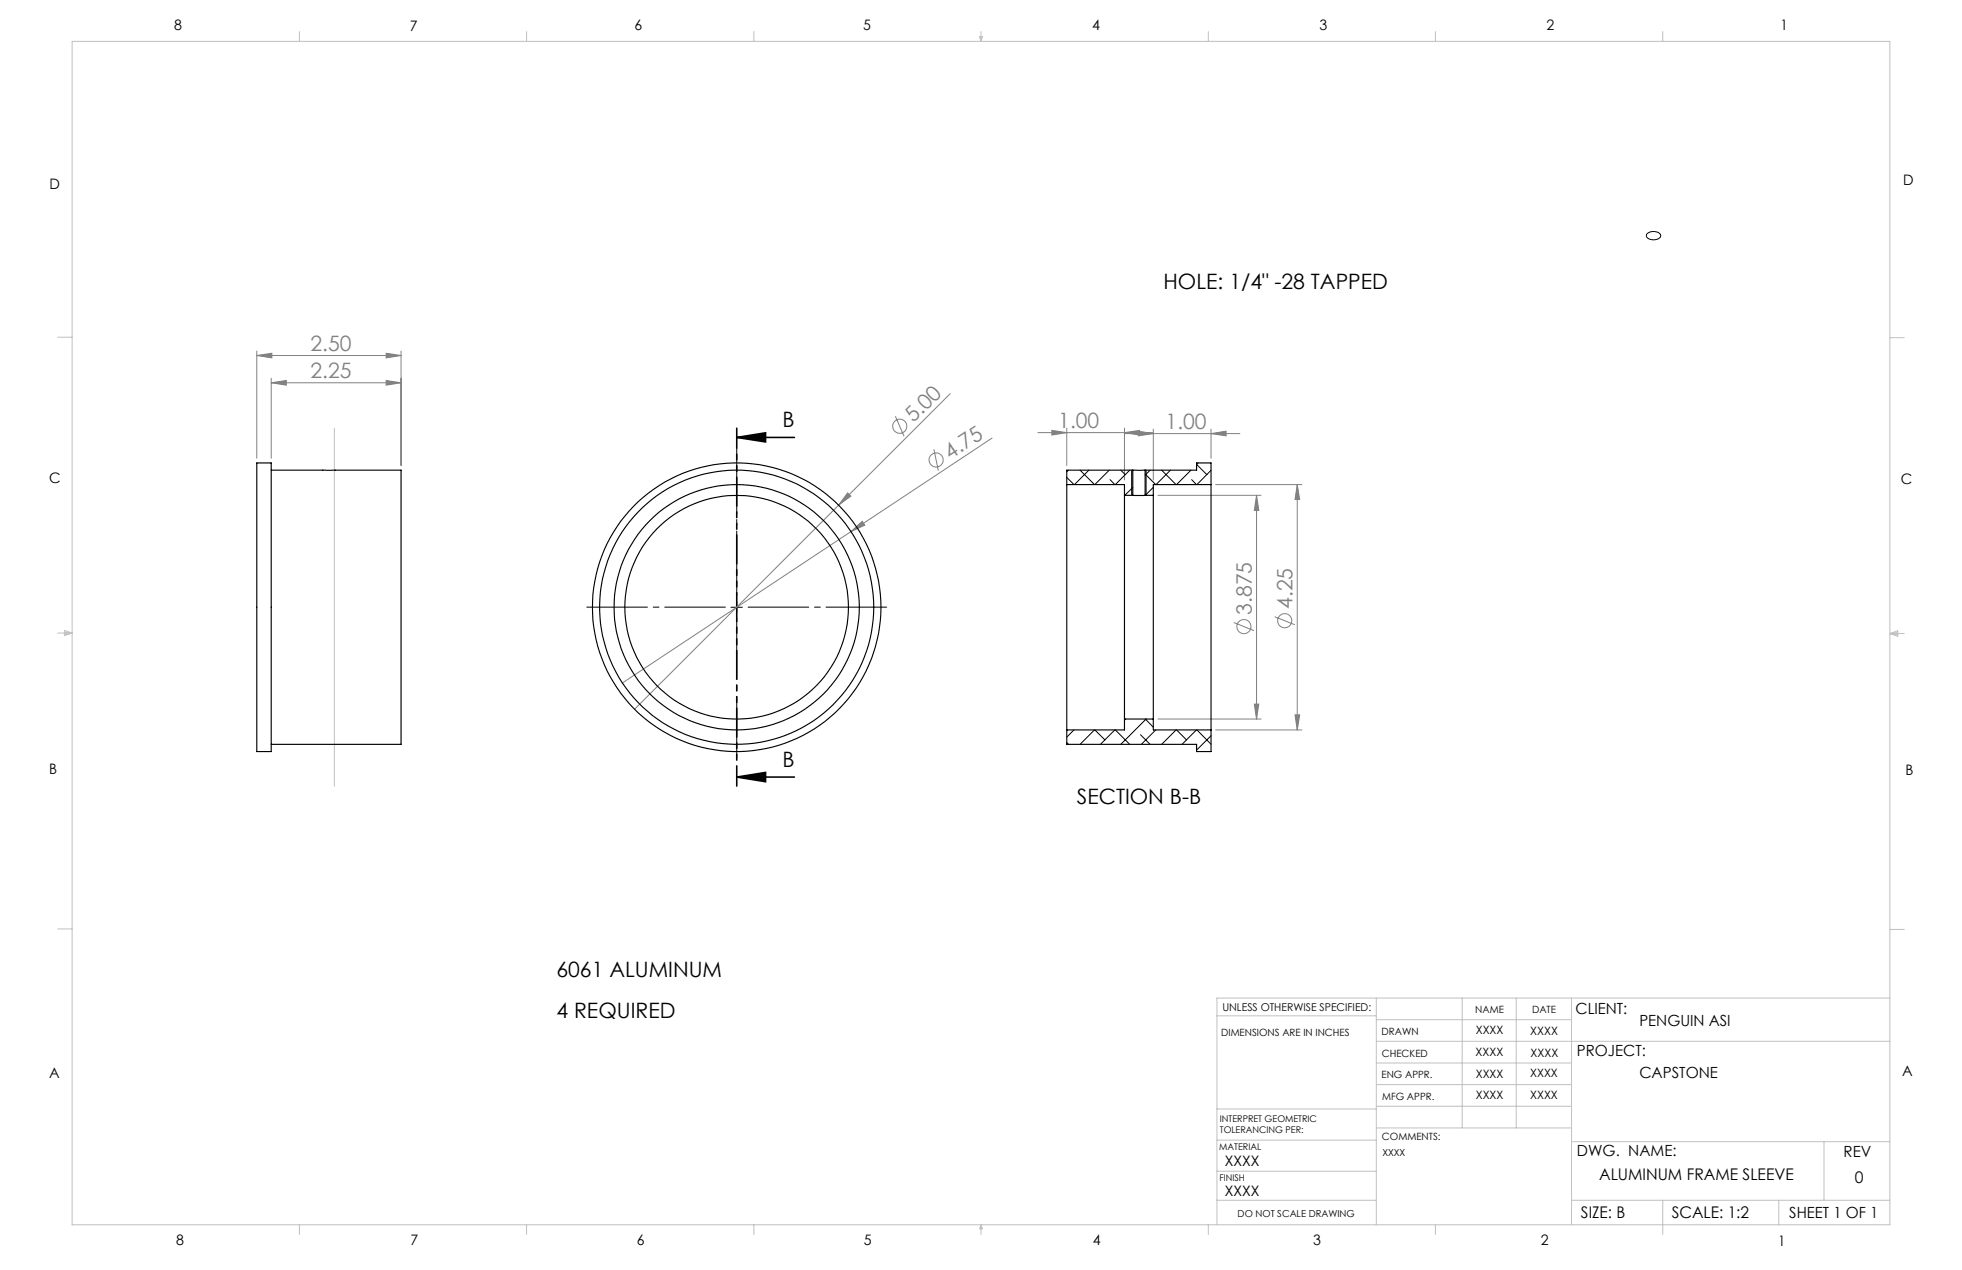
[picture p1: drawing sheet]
<svg xmlns="http://www.w3.org/2000/svg" width="432mm" height="279mm" viewBox="0 0 432 279" stroke-linecap="round" stroke-linejoin="round" font-family="sans-serif">
<g fill="none" stroke="#808080" stroke-width=".22">
<path d="M56.5 78.2l3.3-.5v1zM56.5 77.2v23.6M56.5 78.2h31.8M85 77.7l3.3 .5-3.3 .5zM88.3 77.2v25.2M59.7 84.2l3.3-.5v1zM59.7 83.2v17.6M59.7 84.2h28.6M85 83.7l3.3 .5-3.3 .5zM197.1 91.6l1.9 4.4M205.5 98.8l1 4.7M209.1 86.6l-24.5 24.5"/>
<path d="M218.3 96.4l-31 20.5M228.4 95.2h25.4M231.5 94.7l3.3 .5-3.3 .5zM234.8 94.2v8.2M247.5 95.4h25.4M247.5 95.2l3.3-.5v1zM247.5 94.2v11.4M250.5 94.9l3.3 .5-3.3 .5zM253.8 94.4v11.2M266.5 95.4l3.3-.5v1zM266.5 94.4v6.4M184.6 111.1l-44.9 44.9"/>
<path d="M186.5 108.4l.8 .7-2.7 2zM187.3 116.9l2.5-2.2 .5 .8zM187.3 116.9l-50.3 33.3M254.8 109h22.7M267.5 106.6h19M276.5 109l.5 3.3h-1zM276.5 109v49.2M285.5 106.6l.5 3.3h-1zM285.5 106.6v54M271.5 136.9l4.5 1.8M280.5 135.7l4.5 1.7M254.8 158.2h22.7"/>
<path d="M276 154.9h1l-.5 3.3zM285 157.3h1l-.5 3.3zM267.5 160.6h19"/>
<circle cx="198" cy="93.8" r="1.56"/>
<circle cx="206" cy="101.2" r="1.57"/>
<circle cx="273.8" cy="137.9" r="1.56"/>
<circle cx="282.7" cy="136.6" r="1.55"/>
</g>
<path d="M162.1 96.2l6.4-1v2zM162.1 96.2h12.7M162.1 171l6.4-1.1v2.1zM162.1 171h12.7" fill="none" stroke="#000" stroke-width=".35"/>
<path d="M362.5 51.4a2.01 2.01 0 0 1 3 .4 1.92 1.92 0 0 1-3 .5l-.2-.4zM249.1 103.4v5.6M252.2 103.4v5.6M160.9 133.6h2.5M162.1 132.3v2.5" fill="none" stroke="#000" stroke-width=".22"/>
<path d="M162.1 131.1v-32.3" fill="none" stroke="#000" stroke-width=".22" stroke-dasharray="15.2 1.3 1.3 1.3" stroke-dashoffset="1"/>
<path d="M159.6 133.6h-30.5M162.1 136.1v30.5M164.6 133.6h30.5" fill="none" stroke="#000" stroke-width=".22" stroke-dasharray="15.2 1.3 1.3 1.3" stroke-dashoffset="1.9"/>
<path d="M162.1 94.2v78.7" fill="none" stroke="#000" stroke-width=".35" stroke-dasharray="6.3 1.3 1.3 1.3 1.3 1.3" stroke-dashoffset="1.9"/>
<g fill="none" stroke="#c0c0c0" stroke-width=".22">
<path d="M15.9 9.1h400v260.4h-400zM65.9 6.9v2.2M115.9 6.9v2.2M165.9 6.9v2.2M215.6 8h.6l-.3 1.1zM215.7 8l.2 1.1M215.9 6.9v2.2M216 8l-.1 1.1M265.9 6.9v2.2M315.9 6.9v2.2M365.9 6.9v2.2M12.7 74.2h3.2"/>
<path d="M415.9 74.3h3.2M73.6 94.2v78.8M12.7 139.3h3.2M14.2 139.1l1.7 .2M14.2 138.7l1.7 .6-1.7 .5zM15.9 139.3l-1.7 .3M415.9 139.4h3.2M415.9 139.4l1.8-.6v1.2zM415.9 139.4l1.8 .3M417.7 139.2l-1.8 .2M12.7 204.4h3.2M302.9 219.6v49.9"/>
<path d="M321.8 219.6v28.5M333.7 219.6v28.5M345.9 219.6v49.9M415.9 204.5h3.2M415.9 219.6h-148.1v49.9M267.8 223.5h35.1M302.9 229.1h113M302.9 233.9h43M302.9 224.3h43M302.9 238.6h43M267.8 257.7h35.1M267.8 250.8h35.1"/>
<path d="M267.8 244h35.1M302.9 248.1h43M302.9 243.4h43M345.9 251.2h70M401.4 251.2v12.9M65.9 269.5v2.1M115.9 269.5v2.1M165.9 269.5v2.1M215.9 269.5v2.1M215.9 269.5l.3 .8h-.6zM265.9 269.5v2.1M267.8 264.1h35.1"/>
<path d="M315.9 269.5v2.1M345.9 264.1h70M365.9 264.1v7.5M391.5 264.1v5.4"/>
</g>
<path d="M162.1 96.2l6.4-1v2zM162.1 171l6.4-1.1v2.1z" fill="#000"/>
<g fill="#808080">
<path d="M187.3 116.9l2.5-2.2 .5 .8z"/>
<path d="M186.5 108.4l.8 .7-2.7 2z"/>
<path d="M247.5 95.2l3.3-.5v1zM231.5 94.7l3.3 .5-3.3 .5z"/>
<path d="M56.5 78.2l3.3-.5v1zM85 77.7l3.3 .5-3.3 .5zM59.7 84.2l3.3-.5v1zM85 83.7l3.3 .5-3.3 .5zM250.5 94.9l3.3 .5-3.3 .5zM266.5 95.4l3.3-.5v1z"/>
<path d="M285.5 106.6l.5 3.3h-1zM285 157.3h1l-.5 3.3zM276.5 109l.5 3.3h-1zM276 154.9h1l-.5 3.3z"/>
</g>
<g fill="none" stroke="#000" stroke-width=".25">
<path d="M56.5 101.8h3.2v63.5h-3.2zM59.7 103.4h28.6v60.4h-28.6M234.8 106.6v54M234.8 106.6h12.7v2.4M247.5 109v49.2M247.5 109h1.8M249.3 109h2.7M249.3 103.4h2.7M249.3 103.4h-14.5v3.2M249.3 103.4v5.6M252 103.4h11.3v-1.6h3.2v4.8M252 109h1.8"/>
<path d="M252 103.4v5.6M253.8 109v49.2M266.5 106.6v54M266.5 106.6h-12.7v2.4M247.5 158.2h6.3M247.5 158.2v2.4h-12.7M253.8 158.2v2.4h12.7M234.8 160.6v3.2h28.5v1.5h3.2v-4.7"/>
<circle cx="162.1" cy="133.6" r="24.6"/>
<circle cx="162.1" cy="133.6" r="27"/>
<circle cx="162.1" cy="133.6" r="30.2"/>
<circle cx="162.1" cy="133.6" r="31.8"/>
</g>
<g fill="none" stroke="#000" stroke-width=".22">
<path d="M234.8 105l1.6 1.6M235.2 103.4l-.4 .4M237.7 103.4l3.2 3.2M239.6 103.4l-3.1 3.2M244.1 103.4l-3.2 3.2M244.3 105.5l1.1 1.1M246.7 103.4l.9 1M247.5 108.7l.3 .3M248.6 103.4l-3.1 3.2M249.3 107.2l-1.8 1.8M252 108.8l.2 .2M252 104.3l2.4 2.3"/>
<path d="M253.1 103.4l-1.1 1.1M253.8 107.2l-1.7 1.8M255.7 103.4l3.1 3.2M257.6 103.4l-3.2 3.2M262.1 103.4l-3.2 3.2M262.3 105.5l1 1.1M263.7 101.8l-.4 .4 2.3 2.2M266.5 103.5l-3.1 3.1M247.5 158.2l.1 .1M247.8 158.2l-.3 .2M252.1 158.2l1.7 1.8M252.2 158.2l-5.5 5.6"/>
<path d="M234.8 163.4l.4 .4M236.4 160.6l-1.6 1.6M240.9 160.6l-3.2 3.2M240.9 160.6l2.3 2.2M245.4 160.6l-3.2 3.2M245.5 160.6l3.1 3.2M251 161.6l2.1 2.2M254.4 160.6l-3.2 3.2M258.8 160.6l-3.1 3.2M258.9 160.6l2.2 2.2M263.3 160.6l-3.2 3.2M263.4 160.6l3.1 3.1"/>
<path d="M266.5 161.9l-3.2 3.1"/>
</g>
<g font-size="4.7">
<text x="256.1" y="63.5">HOLE: 1/4&quot; -28 TAPPED</text>
<text x="172.2" y="94">B</text>
<text x="172.2" y="168.7">B</text>
<text x="237" y="176.9">SECTION B-B</text>
<text x="122.5" y="214.9">6061 ALUMINUM</text>
<text x="122.5" y="224">4 REQUIRED</text>
</g>
<g font-size="4.7" fill="#808080">
<text x="68.3" y="77.2">2.50</text>
<text x="68.3" y="83.2">2.25</text>
<text x="201.1" y="93.2" transform="rotate(-45 201.1 93.2)">5.00</text>
<text x="232.9" y="94.2">1.00</text>
<text x="256.5" y="94.4">1.00</text>
<text x="209.1" y="101.2" transform="rotate(-34 209.1 101.2)">4.75</text>
<text x="275.5" y="135.3" transform="rotate(-90 275.5 135.3)">3.875</text>
<text x="284.5" y="134" transform="rotate(-90 284.5 134)">4.25</text>
</g>
<g font-size="3.5">
<text x="351.9" y="259.6">ALUMINUM FRAME SLEEVE</text>
<text x="408.2" y="260.2">0</text>
<text x="347.9" y="268">SIZE: B</text>
<text x="367.9" y="268">SCALE: 1:2</text>
</g>
<g font-size="3.4">
<text x="346.8" y="223.1">CLIENT:</text>
<text x="360.8" y="225.8">PENGUIN ASI</text>
<text x="347.1" y="232.3">PROJECT:</text>
<text x="360.8" y="237.1">CAPSTONE</text>
<text x="347.1" y="254.2">DWG. NAME:</text>
<text x="405.7" y="254.5">REV</text>
<text x="393.8" y="267.9">SHEET 1 OF 1</text>
</g>
<g font-size="3.2">
<text x="38.3" y="6.7">8</text>
<text x="90.2" y="6.7">7</text>
<text x="139.7" y="6.5">6</text>
<text x="190" y="6.5">5</text>
<text x="240.4" y="6.5">4</text>
<text x="290.4" y="6.7">3</text>
<text x="340.4" y="6.5">2</text>
<text x="391.9" y="6.7">1</text>
<text x="10.9" y="41.6">D</text>
<text x="418.9" y="40.7">D</text>
<text x="10.9" y="106.3">C</text>
<text x="418.4" y="106.4">C</text>
<text x="10.8" y="170.2">B</text>
<text x="419.4" y="170.6">B</text>
<text x="10.8" y="237.2">A</text>
<text x="418.6" y="236.8">A</text>
<text x="269.6" y="256.5">XXXX</text>
<text x="269.6" y="263.2">XXXX</text>
<text x="38.8" y="273.8">8</text>
<text x="90.4" y="273.8">7</text>
<text x="140.2" y="273.8">6</text>
<text x="190.1" y="273.9">5</text>
<text x="240.5" y="273.8">4</text>
<text x="289" y="273.9">3</text>
<text x="339.1" y="273.8">2</text>
<text x="391.4" y="274.1">1</text>
</g>
<g font-size="2.5">
<text x="324.8" y="227.6">XXXX</text>
<text x="336.8" y="227.7">XXXX</text>
<text x="324.8" y="232.3">XXXX</text>
<text x="336.8" y="232.5">XXXX</text>
<text x="324.8" y="237.1">XXXX</text>
<text x="336.8" y="237">XXXX</text>
<text x="324.8" y="241.9">XXXX</text>
<text x="336.8" y="241.8">XXXX</text>
</g>
<text font-size="2.4" x="269" y="222.4">UNLESS OTHERWISE SPECIFIED:</text>
<g font-size="2.2">
<text x="268.8" y="228">DIMENSIONS ARE IN INCHES</text>
<text x="304.1" y="227.7">DRAWN</text>
<text x="324.7" y="222.9">NAME</text>
<text x="337.2" y="222.9">DATE</text>
<text x="304.1" y="232.6">CHECKED</text>
<text x="304" y="237.2">ENG APPR.</text>
<text x="304.2" y="241.9">MFG APPR.</text>
<text x="304.1" y="250.9">COMMENTS:</text>
</g>
<g font-size="2.1">
<text x="304.2" y="254.3">XXXX</text>
<text x="272.4" y="267.8">DO NOT SCALE DRAWING</text>
</g>
<g font-size="2">
<text x="268.5" y="246.8">INTERPRET GEOMETRIC</text>
<text x="268.5" y="249.4">TOLERANCING PER:</text>
<text x="268.3" y="252.9">MATERIAL</text>
<text x="268.4" y="259.7">FINISH</text>
</g>
</svg>
